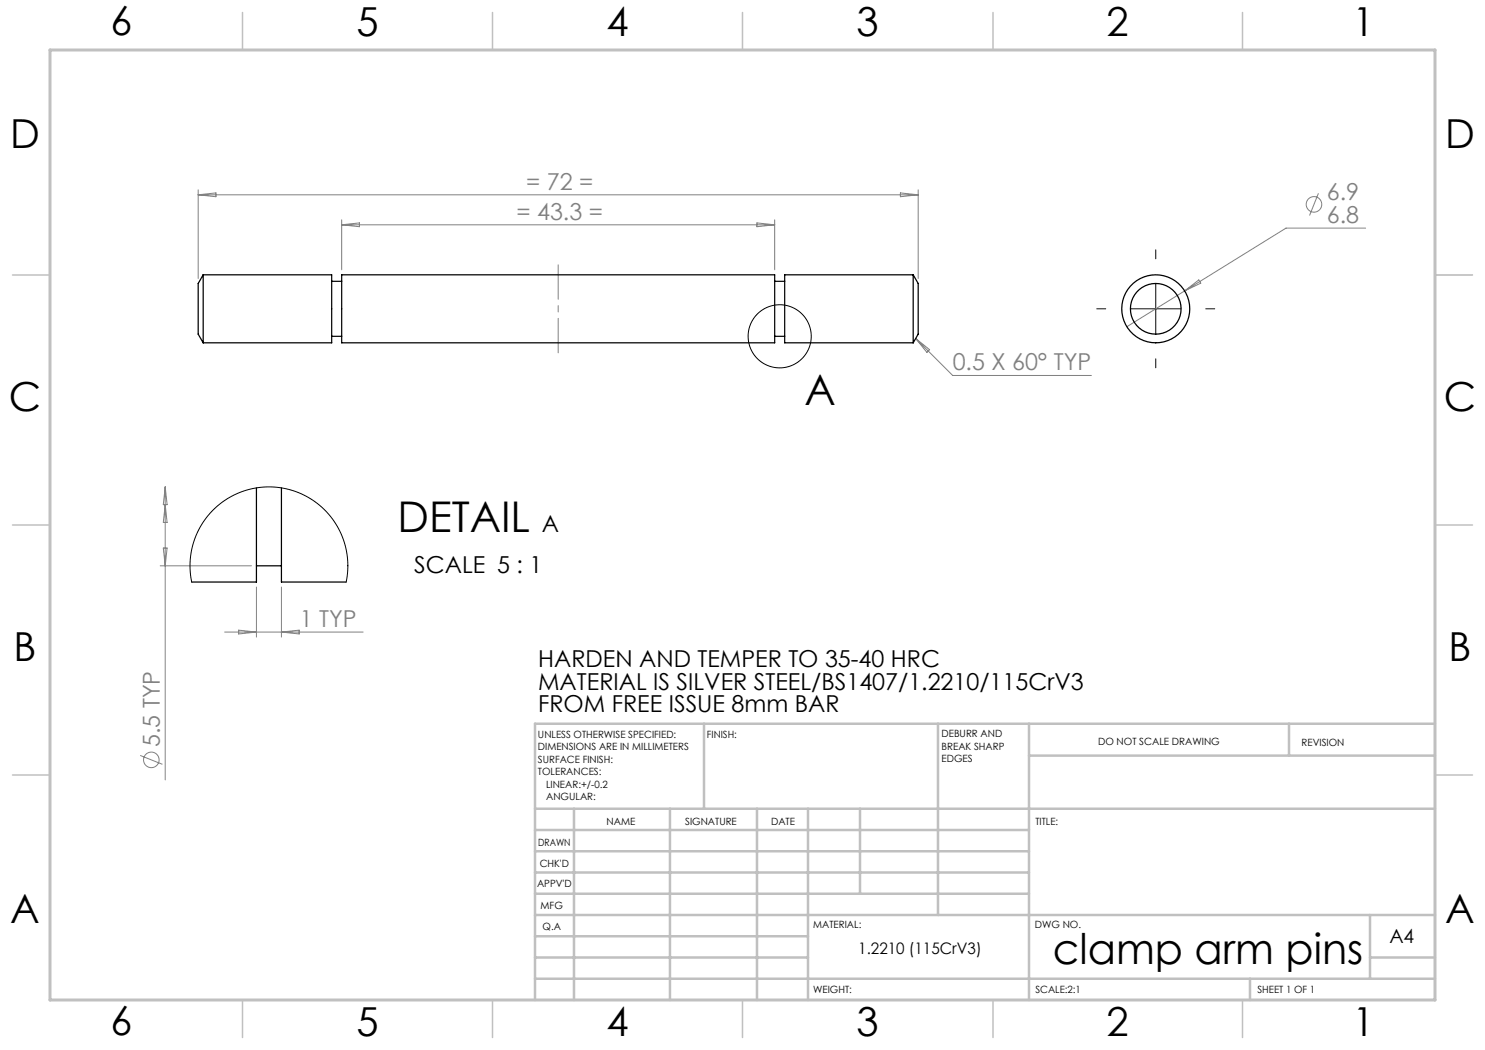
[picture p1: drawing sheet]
<svg xmlns="http://www.w3.org/2000/svg" width="297mm" height="210mm" viewBox="0 0 297 210" stroke-linecap="round" stroke-linejoin="round" font-family="sans-serif">
<g fill="none" stroke="#808080" stroke-width=".2">
<path d="M39.6 38v17.7M39.6 39h144M39.6 39l3.6-.4v.7zM180.1 38.6l3.5 .4-3.5 .3zM183.6 38v17.7M263.7 38.7l-1.8 4.4M68.3 44v10M68.3 45h86.6M68.3 45l3.6-.4v.7zM151.4 44.6l3.5 .4-3.5 .3zM154.9 44v10M236.9 58.2l2.9-2.2 .4 .6z"/>
<path d="M273.1 45.6h-15.9l-31.8 19.7M183.1 67.7l2.8 2.2-.5 .6zM183.1 67.7l7.4 7.4h27.8M33 97.4v58.6M33 97.4l.4 3.5h-.7zM32 113.2h18.3M32.7 109.6h.7l-.4 3.6zM33 100.9l.4 3.6h-.7zM51.3 117.4v10M56.3 117.4v10M44.9 126.4h27.7M47.7 126l3.6 .4-3.6 .4z"/>
<path d="M56.3 126.4l3.5-.4v.8zM28 151.1l4.5 1.8"/>
<circle cx="262.8" cy="40.9" r="1.56"/>
<circle cx="30.3" cy="152" r="1.56"/>
</g>
<g fill="none" stroke="#000" stroke-width=".2">
<path d="M231.2 56.8v10M226.2 61.8h10M38.3 116.4l-.3-3.5 .5-3.5 1.1-3.2 1.9-3 2.5-2.5 3.1-1.8 1.6-.7 1.7-.5 3.4-.3 3.4 .4 3.4 1.1 3 1.9 2.5 2.5 1.9 3 1.1 3.2 .5 3.5-.4 3.4"/>
<circle cx="155.9" cy="67.3" r="6.3"/>
</g>
<path d="M231.2 51.8v-1.8M221.2 61.8h-1.8M231.2 71.8v1.8M241.2 61.8h1.8" fill="none" stroke="#000" stroke-width=".2" stroke-dasharray="15.2 1.3 1.3 1.3"/>
<path d="M111.6 70.6v-17.6" fill="none" stroke="#808080" stroke-width=".2" stroke-dasharray="15.2 1.3 1.3 1.3" stroke-dashoffset="8.3"/>
<path d="M287 55h7.5M287 144.8v55.2h-187.2" fill="none" stroke="#c0c0c0" stroke-width=".2"/>
<g fill="none" stroke="#c0c0c0" stroke-width=".5">
<path d="M140.8 144.8v17M187.6 144.8v38.2M205.8 144.8v55.2M205.8 151.1h81.2M257.8 144.8v6.3M287 144.8h-180v55.2M107 161.8h180M107 178.8h98.8M107 174.5h98.8M107 170.3h98.8M107 166h98.8M114.8 161.8v38.2"/>
<path d="M134 161.8v38.2M151.4 161.8v38.2M161.6 161.8v38.2M172 161.8v17M107 195.8h180M107 191.5h54.6M107 187.3h54.6M107 183h180M250 195.8v4.2M274 191.5h13M274 183v12.8"/>
</g>
<g fill="none" stroke="#c0c0c0" stroke-width=".3">
<path d="M48.5 2.5v7.5M98.5 2.5v7.5M148.5 2.5v7.5M198.6 2.5v7.5M248.5 2.5v7.5M2.5 55h7.5M287 55h7.5M2.5 105h7.5M287 105h7.5M2.5 155h7.5M287 155h7.5M48.5 200v7.5"/>
<path d="M98.5 200v7.5M148.5 200v7.5M198.6 200v7.5M248.5 200v7.5"/>
</g>
<path d="M10 10h277v190h-277z" fill="none" stroke="#c0c0c0" stroke-width=".6"/>
<g fill="none" stroke="#000" stroke-width=".25">
<path d="M40.6 55v13.6M40.6 55h25.7v13.6h-25.7M40.6 55l-1 1.7v10.1l1 1.8M66.3 56.3h2M68.3 55h86.6v13.6h-86.6zM154.9 56.3h2M182.6 55v13.6M182.6 55h-25.7v13.6h25.7M182.6 55l1 1.7v10.1l-1 1.8M66.3 67.3h2M154.9 67.3h2M51.3 97.6v18.8h-13"/>
<path d="M56.3 97.6v18.8h12.9M51.3 113.2h5"/>
<circle cx="231.2" cy="61.8" r="6.8"/>
<circle cx="231.2" cy="61.8" r="5.1"/>
</g>
<g font-size="8.5">
<text x="160.9" y="81">A</text>
<text x="79.5" y="106.4">DETAIL</text>
<text x="210.6" y="192.7">clamp arm pins</text>
</g>
<g font-size="8">
<text x="22.1" y="7.1">6</text>
<text x="71.3" y="7.1">5</text>
<text x="121.3" y="7.1">4</text>
<text x="171.3" y="7.1">3</text>
<text x="221.3" y="7.1">2</text>
<text x="270.5" y="7.1">1</text>
<text x="2" y="29.7">D</text>
<text x="289" y="29.7">D</text>
<text x="1.8" y="82.2">C</text>
<text x="288.8" y="82.2">C</text>
<text x="2.7" y="132.2">B</text>
<text x="289.7" y="132.2">B</text>
<text x="2" y="184.6">A</text>
<text x="289" y="184.6">A</text>
<text x="22.1" y="207.1">6</text>
<text x="71.3" y="207.1">5</text>
<text x="121.3" y="207.1">4</text>
<text x="171.3" y="207.1">3</text>
<text x="221.3" y="207.1">2</text>
<text x="270.5" y="207.1">1</text>
</g>
<g font-size="4.7" fill="#808080">
<text x="105.2" y="37.9">= 72 =</text>
<text x="265.4" y="40.1">6.9</text>
<text x="103.3" y="44">= 43.3 =</text>
<text x="265.4" y="44.6">6.8</text>
<text x="190.5" y="74.1">0.5 X 60° TYP</text>
<text x="59.9" y="125.4">1 TYP</text>
<text x="32" y="149.4" transform="rotate(-90 32 149.4)">5.5 TYP</text>
</g>
<g font-size="4.7">
<text x="108.4" y="106.4">A</text>
<text x="82.9" y="114.6">SCALE 5 : 1</text>
<text x="107.6" y="133.4">HARDEN AND TEMPER TO 35-40 HRC</text>
<text x="107.6" y="137.9">MATERIAL IS SILVER STEEL/BS1407/1.2210/115CrV3</text>
<text x="107.6" y="142.4">FROM FREE ISSUE 8mm BAR</text>
</g>
<text font-size="3.9" x="277.9" y="188.5">A4</text>
<text font-size="3.2" x="171.6" y="190.9">1.2210 (115CrV3)</text>
<g font-size="2">
<text x="107.6" y="147.6">UNLESS OTHERWISE SPECIFIED:</text>
<text x="141.4" y="147.6">FINISH:</text>
<text x="188.3" y="147.5">DEBURR AND</text>
<text x="188.3" y="150">BREAK SHARP</text>
<text x="219.6" y="149">DO NOT SCALE DRAWING</text>
<text x="260.3" y="149.2">REVISION</text>
<text x="107.6" y="150.1">DIMENSIONS ARE IN MILLIMETERS</text>
<text x="107.6" y="152.6">SURFACE FINISH:</text>
<text x="107.6" y="155.1">TOLERANCES:</text>
<text x="188.3" y="152.5">EDGES</text>
<text x="109.2" y="157.6">LINEAR:+/-0.2</text>
<text x="109.2" y="160.1">ANGULAR:</text>
<text x="121.3" y="165">NAME</text>
<text x="137" y="164.9">SIGNATURE</text>
<text x="154.2" y="164.9">DATE</text>
<text x="207.1" y="164.9">TITLE:</text>
<text x="107.6" y="169.1">DRAWN</text>
<text x="107.9" y="173.3">CHK'D</text>
<text x="107.4" y="177.4">APPV'D</text>
<text x="108.1" y="181.8">MFG</text>
<text x="108.5" y="186">Q.A</text>
<text x="162.6" y="185.5">MATERIAL:</text>
<text x="207" y="185.5">DWG NO.</text>
<text x="162.6" y="198.5">WEIGHT:</text>
<text x="207.1" y="198.6">SCALE:2:1</text>
<text x="251.5" y="198.6">SHEET 1 OF 1</text>
</g>
</svg>
